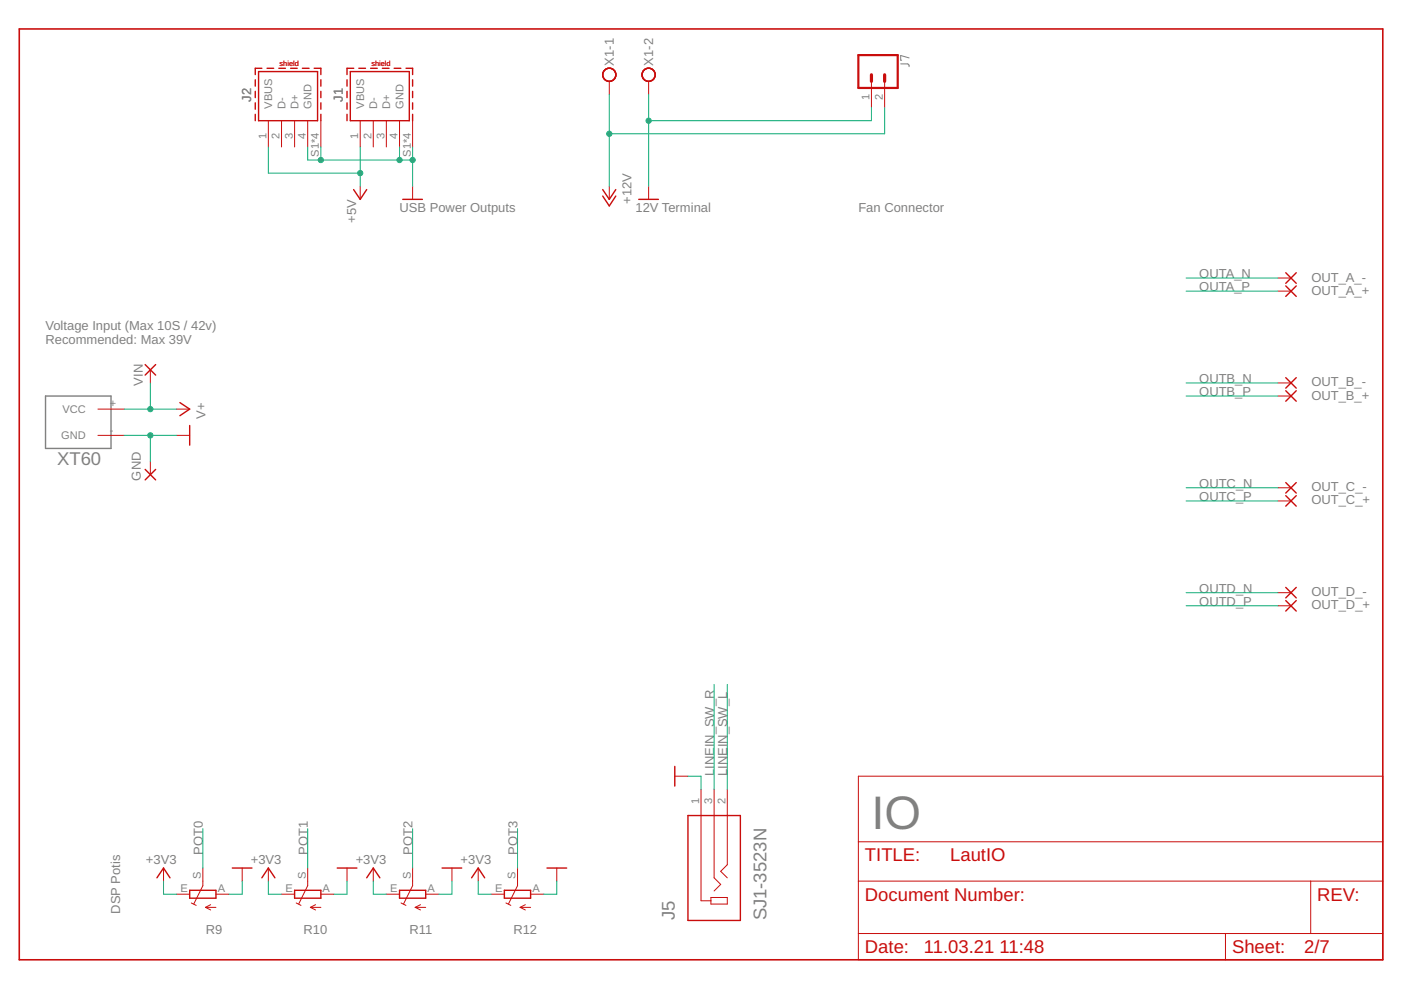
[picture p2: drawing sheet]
<svg xmlns="http://www.w3.org/2000/svg" width="297mm" height="210mm" viewBox="0 0 297 210" stroke-linecap="round" stroke-linejoin="round" font-family="sans-serif">
<path d="M9.7 84h13.8v11.1h-13.8z" fill="none" stroke="#808080" stroke-width=".3"/>
<path d="M191 13.5l1.5 .1 .2 .2v.3M192.7 12.3l-1.7-.5v1h.2" fill="none" stroke="#808080" stroke-width=".21"/>
<path d="M4.1 6.1h289.1v197.4h-289.1z" fill="none" stroke="#c90d0c" stroke-width=".34"/>
<g fill="none" stroke="#c90d0c" stroke-width=".21">
<path d="M129.2 17.3v2.7M137.5 17.3v2.7M184.8 17.3v5.5M187.6 17.3v5.5M56.9 25.6v5.6M59.7 25.6v5.6M62.5 25.6v5.6M65.2 25.6v5.6M68 25.6v5.6M76.4 25.6v5.6M76.4 39.5v2.8M79.1 25.6v5.6"/>
<path d="M81.9 25.6v5.6M84.7 25.6v5.6M87.5 25.6v5.6M87.5 39.5v2.8M129.2 39.5v2.8M137.5 39.5v2.8M271 58.9h2.7M31.9 78.4v2.8M271 61.7h2.7M20.8 86.7h5.5M20.8 92.3h5.5M31.9 97.9v2.7"/>
<path d="M37.4 86.7h2.8M37.4 92.3h2.8M271 81.2h2.7M271 84h2.7M271 103.4h2.7M271 106.2h2.7M271 125.7h2.7M271 128.4h2.7M143.1 164.6h2.8M148.6 167.4v23.6h2.1M151.4 167.4v18.7l1.4 1.4-1.4 1.4M154.2 167.4v15.9l-1.4 1.4 1.4 1.4"/>
<path d="M182 164.6h111.2v38.9h-111.2zM182 178.5h111.2M34.7 184v2.8M37.4 189.6h2.8M40.6 191.5l1 .5M43 184v3.8l-1.9 3.9M43.6 192.4h2.2M43.6 192.4l1.1 .5M44.7 191.8l-1.1 .6M45.8 189.6h2.8M51.4 184v2.8M56.9 184v2.8"/>
<path d="M59.7 189.6h2.8M62.8 191.5l1 .5M65.2 184v3.8l-1.9 3.9M65.8 192.4h2.2M65.8 192.4l1.1 .5M66.9 191.8l-1.1 .6M68 189.6h2.8M73.6 184v2.8M79.1 184v2.8M81.9 189.6h2.8M85 191.5l1.1 .5M87.5 184v3.8l-1.9 3.9"/>
<path d="M88 192.4h2.3M88 192.4l1.2 .5M89.2 191.8l-1.2 .6M90.3 189.6h2.7M95.8 184v2.8M101.4 184v2.8M104.2 189.6h2.7M107.3 191.5l1 .5M109.7 184v3.8l-1.9 3.9M110.3 192.4h2.2M110.3 192.4l1.1 .5M111.4 191.8l-1.1 .6"/>
<path d="M112.5 189.6h2.8M118 184v2.8M150.7 190.3h3.5v1.4h-3.5zM182 186.8h111.2M182 197.9h111.2M259.8 197.9v5.6M277.9 186.8v11.1"/>
</g>
<g fill="none" stroke="#c90d0c" stroke-width=".3">
<path d="M54.1 16.9v1.4M54.1 19.4v1.3M54.8 15.2h12.5v10.4h-12.5zM55.5 14.5h-1.4v1.3M56.6 14.5h1.4M59.1 14.5h1.4M61.6 14.5h1.4M64.1 14.5h1.4M66.6 14.5h1.4v1.3M68 16.9v1.4M68 19.4v1.3M73.6 16.9v1.4"/>
<path d="M73.6 19.4v1.3M74.3 15.2h12.5v10.4h-12.5zM75 14.5h-1.4v1.3M76.1 14.5h1.4M78.6 14.5h1.4M81.1 14.5h1.4M83.6 14.5h1.4M86.1 14.5h1.4v1.3M87.5 16.9v1.4M87.5 19.4v1.3M54.1 21.8v1.4M54.1 24.2v1.4"/>
<path d="M68 21.8v1.4M68 24.2v1.4M73.6 21.8v1.4M73.6 24.2v1.4M87.5 21.8v1.4M87.5 24.2v1.4M75 40.2l1.4 2.1 1.3-2.1M85.4 42.3h4.2M127.8 40.2l1.4 2.1 1.4-2.1M127.8 41.6l1.4 2.1 1.4-2.1M135.4 42.3h4.2M272.6 57.8l2.2 2.3"/>
<path d="M274.8 57.8l-2.2 2.3M30.8 77.3l2.2 2.2M33 77.3l-2.2 2.2M272.6 60.6l2.2 2.2M274.8 60.6l-2.2 2.2M30.8 99.5l2.2 2.2M33 99.5l-2.2 2.2M38.1 85.4l2.1 1.3-2.1 1.4M40.2 90.2v4.2M272.6 80.1l2.2 2.2M272.6 82.8l2.2 2.3M274.8 80.1l-2.2 2.2"/>
<path d="M274.8 82.8l-2.2 2.3M272.6 102.3l2.2 2.2M272.6 105.1l2.2 2.2M274.8 102.3l-2.2 2.2M274.8 105.1l-2.2 2.2M272.6 124.5l2.2 2.3M272.6 127.3l2.2 2.3M274.8 124.5l-2.2 2.3M274.8 127.3l-2.2 2.3M143.1 162.5v4.2M145.9 172.9h11.1v22.3h-11.1zM33.3 186.1l1.4-2.1 1.3 2.1"/>
<path d="M40.2 188.8h5.6v1.6h-5.6zM49.3 184h4.1M55.5 186.1l1.4-2.1 1.4 2.1M62.5 188.8h5.5v1.6h-5.5zM71.5 184h4.2M77.7 186.1l1.4-2.1 1.4 2.1M84.7 188.8h5.6v1.6h-5.6zM93.7 184h4.2M100 186.1l1.4-2.1 1.4 2.1M106.9 188.8h5.6v1.6h-5.6zM116 184h4.1"/>
<circle cx="129.2" cy="15.9" r="1.4"/>
<circle cx="137.5" cy="15.9" r="1.4"/>
</g>
<path d="M182 11.7h8.3v6.9h-8.3z" fill="none" stroke="#c90d0c" stroke-width=".47"/>
<path d="M184.8 15.9v1.4M187.6 15.9v1.4" fill="none" stroke="#c90d0c" stroke-width=".68"/>
<g fill="none" stroke="#0dab76" stroke-width=".21">
<path d="M56.9 31.2v5.5h19.5M65.2 31.2v2.7h22.3M68 31.2v2.7M76.4 31.2v8.3M84.7 31.2v2.7M87.5 31.2v8.3M129.2 20v19.5M137.5 20v19.5M184.8 22.8v2.8h-47.3M187.6 22.8v5.6h-58.4M251.5 58.9h19.5M251.5 61.7h19.5"/>
<path d="M26.3 86.7h11.1M26.3 92.3h11.1M31.9 81.2v5.5M31.9 92.3v5.6M251.5 81.2h19.5M251.5 84h19.5M251.5 103.4h19.5M251.5 106.2h19.5M251.5 125.7h19.5M251.5 128.4h19.5M151.4 145.1v22.3M154.2 145.1v22.3"/>
<path d="M43 175.7v8.3M65.2 175.7v8.3M87.5 175.7v8.3M109.7 175.7v8.3M145.9 164.6h2.7v2.8M34.7 186.8v2.8h2.7M51.4 186.8v2.8h-2.8M56.9 186.8v2.8h2.8M73.6 186.8v2.8h-2.8M79.1 186.8v2.8h2.8M95.8 186.8v2.8h-2.8M101.4 186.8v2.8h2.8"/>
<path d="M118 186.8v2.8h-2.7"/>
</g>
<g fill="#0dab76" stroke="#0dab76" stroke-width=".21">
<circle cx="31.9" cy="86.7" r=".55"/>
<circle cx="31.9" cy="92.3" r=".55"/>
<circle cx="87.5" cy="33.9" r=".55"/>
<circle cx="84.7" cy="33.9" r=".55"/>
<circle cx="68" cy="33.9" r=".55"/>
<circle cx="137.5" cy="25.6" r=".55"/>
<circle cx="76.4" cy="36.7" r=".55"/>
<circle cx="129.2" cy="28.4" r=".55"/>
</g>
<text font-size="10" fill="#808080" x="184.8" y="175.7">IO</text>
<g font-size="3.9" fill="#808080">
<text x="12.1" y="98.6">XT60</text>
<text x="143.1" y="195.2" transform="rotate(-90 143.1 195.2)">J5</text>
<text x="162.5" y="195.2" transform="rotate(-90 162.5 195.2)">SJ1-3523N</text>
</g>
<g font-size="3.9" fill="#c90d0c">
<text x="183.4" y="182.6">TITLE:</text>
<text x="201.5" y="182.6">LautIO</text>
<text x="183.4" y="191">Document Number:</text>
<text x="279.3" y="191">REV:</text>
<text x="183.4" y="202.1">Date:</text>
<text x="195.9" y="202.1">11.03.21</text>
<text x="211.9" y="202.1">11:48</text>
<text x="261.2" y="202.1">Sheet:</text>
<text x="276.5" y="202.1">2/7</text>
</g>
<g font-size="2.8" fill="#808080">
<text x="130.1" y="13.9" transform="rotate(-90 130.1 13.9)">X1-1</text>
<text x="138.5" y="13.9" transform="rotate(-90 138.5 13.9)">X1-2</text>
<text x="53.2" y="21.6" transform="rotate(-90 53.2 21.6)">J2</text>
<text x="72.7" y="21.6" transform="rotate(-90 72.7 21.6)">J1</text>
<text x="75.5" y="47.2" transform="rotate(-90 75.5 47.2)">+5V</text>
<text x="84.7" y="45.1">USB Power Outputs</text>
<text x="133.9" y="43.2" transform="rotate(-90 133.9 43.2)">+12V</text>
<text x="134.7" y="45.1">12V Terminal</text>
<text x="182" y="45.1">Fan Connector</text>
<text x="254.3" y="58.9">OUTA_N</text>
<text x="278" y="59.7">OUT_A_-</text>
<text x="254.3" y="61.7">OUTA_P</text>
<text x="278" y="62.5">OUT_A_+</text>
<text x="9.6" y="69.9">Voltage Input (Max 10S / 42v)</text>
<text x="9.6" y="72.8">Recommended: Max 39V</text>
<text x="30.3" y="81.7" transform="rotate(-90 30.3 81.7)">VIN</text>
<text x="254.3" y="81.2">OUTB_N</text>
<text x="254.3" y="84">OUTB_P</text>
<text x="278" y="81.9">OUT_B_-</text>
<text x="43.6" y="88.8" transform="rotate(-90 43.6 88.8)">V+</text>
<text x="278" y="84.7">OUT_B_+</text>
<text x="29.9" y="101.9" transform="rotate(-90 29.9 101.9)">GND</text>
<text x="254.3" y="103.4">OUTC_N</text>
<text x="254.3" y="106.2">OUTC_P</text>
<text x="278" y="104.2">OUT_C_-</text>
<text x="278" y="107">OUT_C_+</text>
<text x="254.3" y="125.7">OUTD_N</text>
<text x="254.3" y="128.4">OUTD_P</text>
<text x="278" y="126.4">OUT_D_-</text>
<text x="278" y="129.2">OUT_D_+</text>
<text x="151.4" y="164.6" transform="rotate(-90 151.4 164.6)">LINEIN_SW_R</text>
<text x="154.2" y="164.6" transform="rotate(-90 154.2 164.6)">LINEIN_SW_L</text>
<text x="30.9" y="183.2">+3V3</text>
<text x="43" y="181.3" transform="rotate(-90 43 181.3)">POT0</text>
<text x="53.2" y="183.2">+3V3</text>
<text x="65.2" y="181.3" transform="rotate(-90 65.2 181.3)">POT1</text>
<text x="75.4" y="183.2">+3V3</text>
<text x="87.5" y="181.3" transform="rotate(-90 87.5 181.3)">POT2</text>
<text x="97.7" y="183.2">+3V3</text>
<text x="109.7" y="181.3" transform="rotate(-90 109.7 181.3)">POT3</text>
<text x="25.5" y="193.7" transform="rotate(-90 25.5 193.7)">DSP Potis</text>
<text x="43.7" y="198.1">R9</text>
<text x="64.4" y="198.1">R10</text>
<text x="86.8" y="198.1">R11</text>
<text x="108.8" y="198.1">R12</text>
</g>
<g font-size="2.3" fill="#808080">
<text x="57.7" y="23" transform="rotate(-90 57.7 23)">VBUS</text>
<text x="60.5" y="23" transform="rotate(-90 60.5 23)">D-</text>
<text x="63.3" y="23" transform="rotate(-90 63.3 23)">D+</text>
<text x="66.1" y="23" transform="rotate(-90 66.1 23)">GND</text>
<text x="77.2" y="23" transform="rotate(-90 77.2 23)">VBUS</text>
<text x="80" y="23" transform="rotate(-90 80 23)">D-</text>
<text x="82.8" y="23" transform="rotate(-90 82.8 23)">D+</text>
<text x="85.5" y="23" transform="rotate(-90 85.5 23)">GND</text>
<text x="184.4" y="21.1" transform="rotate(-90 184.4 21.1)">1</text>
<text x="187.2" y="21.1" transform="rotate(-90 187.2 21.1)">2</text>
<text x="56.5" y="29.5" transform="rotate(-90 56.5 29.5)">1</text>
<text x="59.3" y="29.5" transform="rotate(-90 59.3 29.5)">2</text>
<text x="62.1" y="29.5" transform="rotate(-90 62.1 29.5)">3</text>
<text x="64.9" y="29.5" transform="rotate(-90 64.9 29.5)">4</text>
<text x="76" y="29.5" transform="rotate(-90 76 29.5)">1</text>
<text x="78.8" y="29.5" transform="rotate(-90 78.8 29.5)">2</text>
<text x="81.5" y="29.5" transform="rotate(-90 81.5 29.5)">3</text>
<text x="84.3" y="29.5" transform="rotate(-90 84.3 29.5)">4</text>
<text x="67.6" y="33.3" transform="rotate(-90 67.6 33.3)">S1*4</text>
<text x="87.1" y="33.3" transform="rotate(-90 87.1 33.3)">S1*4</text>
<text x="13.3" y="87.6">VCC</text>
<text x="23.3" y="86.4">+</text>
<text x="13" y="93.1">GND</text>
<text x="23.3" y="91.9">-</text>
<text x="148.2" y="170.4" transform="rotate(-90 148.2 170.4)">1</text>
<text x="151" y="170.4" transform="rotate(-90 151 170.4)">3</text>
<text x="153.8" y="170.4" transform="rotate(-90 153.8 170.4)">2</text>
<text x="38.3" y="189.2">E</text>
<text x="42.6" y="186.4" transform="rotate(-90 42.6 186.4)">S</text>
<text x="46.2" y="189.2">A</text>
<text x="60.5" y="189.2">E</text>
<text x="64.9" y="186.4" transform="rotate(-90 64.9 186.4)">S</text>
<text x="68.4" y="189.2">A</text>
<text x="82.7" y="189.2">E</text>
<text x="87.1" y="186.4" transform="rotate(-90 87.1 186.4)">S</text>
<text x="90.6" y="189.2">A</text>
<text x="105" y="189.2">E</text>
<text x="109.3" y="186.4" transform="rotate(-90 109.3 186.4)">S</text>
<text x="112.9" y="189.2">A</text>
</g>
<g font-size="1.6" fill="#c90d0c">
<text x="59.3" y="14">shield</text>
<text x="78.7" y="14">shield</text>
</g>
</svg>
